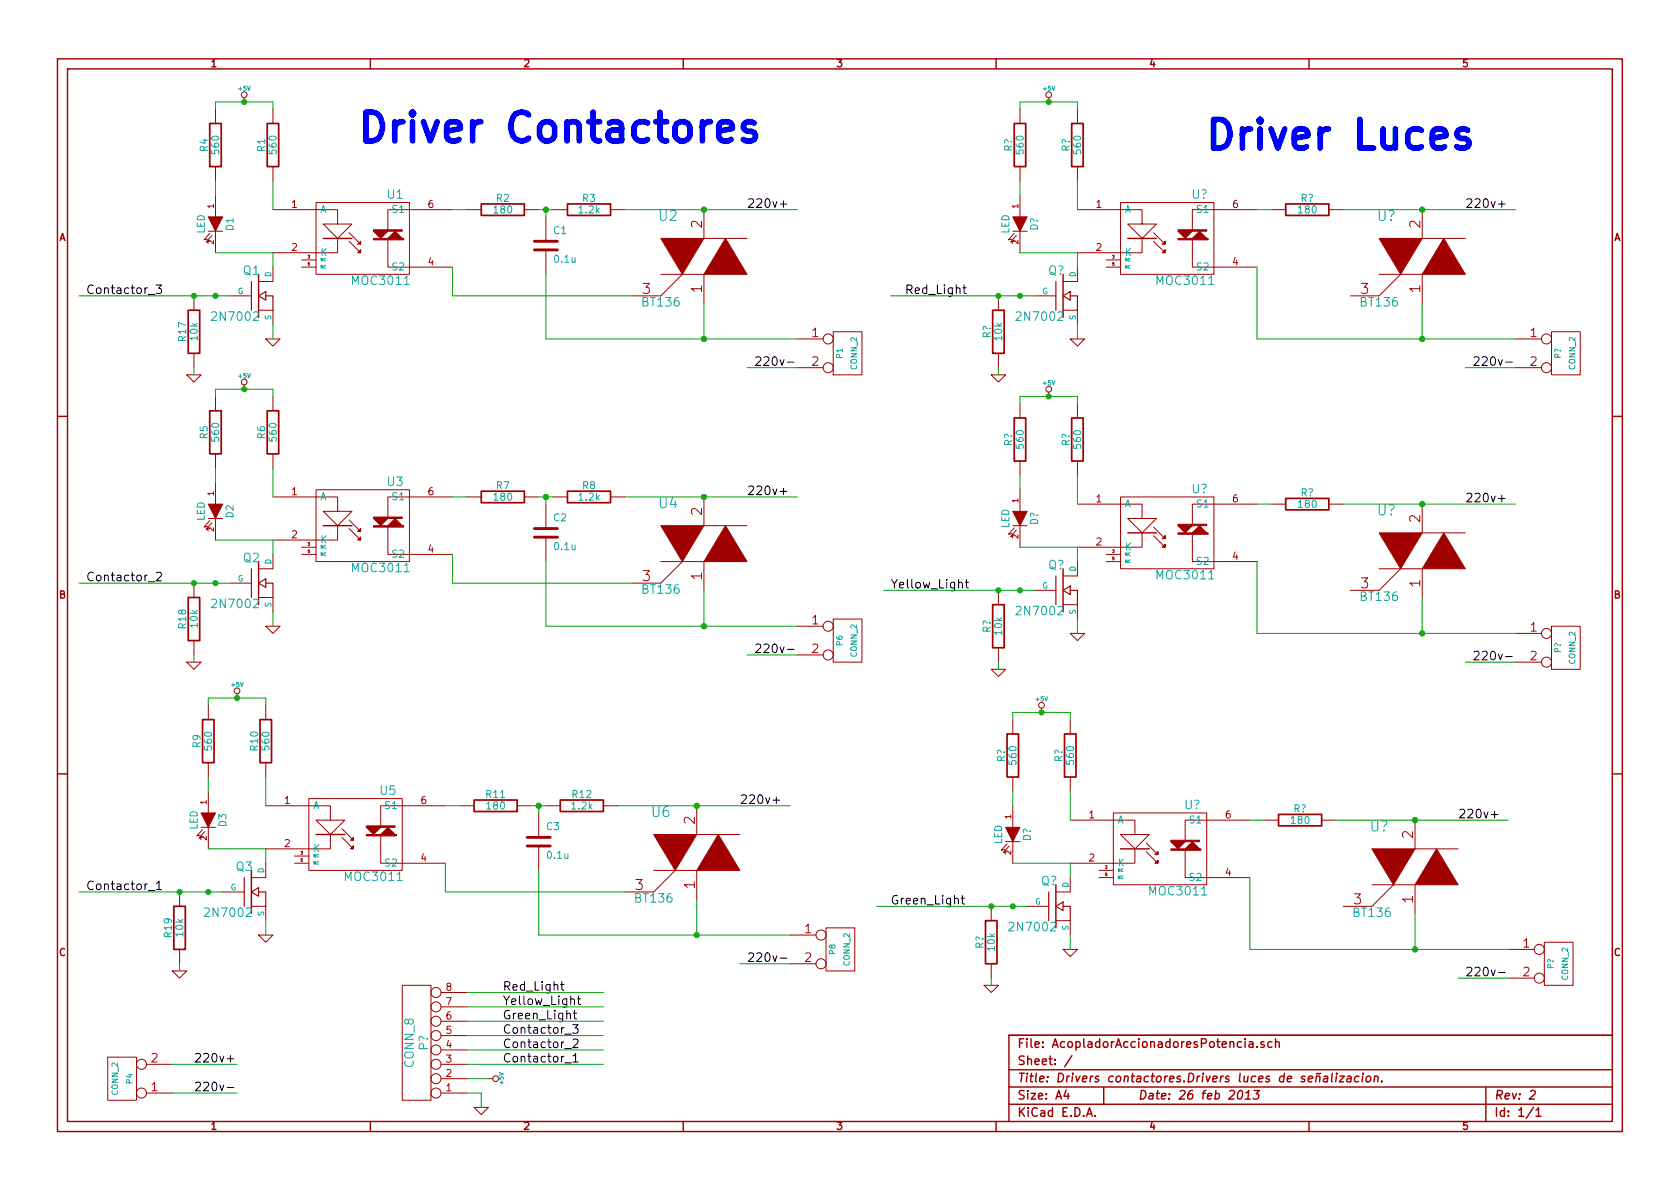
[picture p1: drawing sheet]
EESchema Schematic File Version 2  date Tue 26 Feb 2013 02:39:50 PM ART
LIBS:power
LIBS:device
LIBS:transistors
LIBS:conn
LIBS:linear
LIBS:regul
LIBS:74xx
LIBS:cmos4000
LIBS:adc-dac
LIBS:memory
LIBS:xilinx
LIBS:special
LIBS:microcontrollers
LIBS:dsp
LIBS:microchip
LIBS:analog_switches
LIBS:motorola
LIBS:texas
LIBS:intel
LIBS:audio
LIBS:interface
LIBS:digital-audio
LIBS:philips
LIBS:display
LIBS:cypress
LIBS:siliconi
LIBS:opto
LIBS:atmel
LIBS:contrib
LIBS:valves
LIBS:AcopladorAccionadoresPotencia-cache
EELAYER 25  0
EELAYER END
$Descr A4 11693 8268
encoding utf-8
Sheet 1 1
Title "Drivers contactores.Drivers luces de señalizacion."
Date "26 feb 2013"
Rev "2"
Comp ""
Comment1 ""
Comment2 ""
Comment3 ""
Comment4 ""
$EndDescr
Text Label 6200 6300 0    60   ~ 0
Green_Light
Text Label 6200 4100 0    60   ~ 0
Yellow_Light
Text Label 6300 2050 0    60   ~ 0
Red_Light
Text Label 600  6200 0    60   ~ 0
Contactor_1
Text Label 600  4050 0    60   ~ 0
Contactor_2
Text Label 600  2050 0    60   ~ 0
Contactor_3
Text Label 3500 6900 0    60   ~ 0
Red_Light
Text Label 3500 7000 0    60   ~ 0
Yellow_Light
Text Label 3500 7100 0    60   ~ 0
Green_Light
Text Label 3500 7400 0    60   ~ 0
Contactor_1
Text Label 3500 7200 0    60   ~ 0
Contactor_3
Text Label 3500 7300 0    60   ~ 0
Contactor_2
Text Notes 2500 1000 0    200  ~ 40
Driver Contactores
Text Notes 8400 1050 0    200  ~ 40
Driver Luces
$Comp
L GND #PWR?
U 1 1
P 6900 6850
F 0 "#PWR?" H 6900 6850 30  0001 C CNN
F 1 "GND" H 6900 6780 30  0001 C CNN
	1    6900 6850
	1    0    0    -1  
$EndComp
$Comp
L R R?
U 1 1
P 6900 6550
F 0 "R?" V 6980 6550 50  0000 C CNN
F 1 "10k" V 6900 6550 50  0000 C CNN
	1    6900 6550
	-1   0    0    1   
$EndComp
Text Label 10200 6800 0    60   ~ 0
220v-
Text Label 10150 5700 0    60   ~ 0
220v+
$Comp
L LED D?
U 1 1
P 7050 5800
F 0 "D?" H 7050 5900 50  0000 C CNN
F 1 "LED" H 7050 5700 50  0000 C CNN
	1    7050 5800
	0    1    1    0   
$EndComp
$Comp
L R R?
U 1 1
P 7050 5250
F 0 "R?" V 7130 5250 50  0000 C CNN
F 1 "560" V 7050 5250 50  0000 C CNN
	1    7050 5250
	-1   0    0    1   
$EndComp
$Comp
L GND #PWR?
U 1 1
P 7450 6600
F 0 "#PWR?" H 7450 6600 30  0001 C CNN
F 1 "GND" H 7450 6530 30  0001 C CNN
	1    7450 6600
	1    0    0    -1  
$EndComp
$Comp
L MOS_N Q?
U 1 1
P 7350 6300
F 0 "Q?" H 7360 6470 60  0000 R CNN
F 1 "2N7002" H 7360 6150 60  0000 R CNN
	1    7350 6300
	1    0    0    -1  
$EndComp
$Comp
L CONN_2 P?
U 1 1
P 10850 6700
F 0 "P?" V 10800 6700 40  0000 C CNN
F 1 "CONN_2" V 10900 6700 40  0000 C CNN
	1    10850 6700
	1    0    0    -1  
$EndComp
$Comp
L R R?
U 1 1
P 9050 5700
F 0 "R?" V 9130 5700 50  0000 C CNN
F 1 "180" V 9050 5700 50  0000 C CNN
	1    9050 5700
	0    -1   -1   0   
$EndComp
$Comp
L TRIAC U?
U 1 1
P 9850 6100
F 0 "U?" H 9600 6450 70  0000 C CNN
F 1 "BT136" H 9550 5850 60  0000 C CNN
	1    9850 6100
	1    0    0    -1  
$EndComp
$Comp
L OPTO-TRIAC U?
U 1 1
P 8100 5900
F 0 "U?" H 8300 6200 60  0000 C CNN
F 1 "MOC3011" H 8200 5600 60  0000 C CNN
	1    8100 5900
	1    0    0    -1  
$EndComp
$Comp
L R R?
U 1 1
P 7450 5250
F 0 "R?" V 7530 5250 50  0000 C CNN
F 1 "560" V 7450 5250 50  0000 C CNN
	1    7450 5250
	-1   0    0    1   
$EndComp
$Comp
L R R?
U 1 1
P 7500 3050
F 0 "R?" V 7580 3050 50  0000 C CNN
F 1 "560" V 7500 3050 50  0000 C CNN
	1    7500 3050
	-1   0    0    1   
$EndComp
$Comp
L OPTO-TRIAC U?
U 1 1
P 8150 3700
F 0 "U?" H 8350 4000 60  0000 C CNN
F 1 "MOC3011" H 8250 3400 60  0000 C CNN
	1    8150 3700
	1    0    0    -1  
$EndComp
$Comp
L TRIAC U?
U 1 1
P 9900 3900
F 0 "U?" H 9650 4250 70  0000 C CNN
F 1 "BT136" H 9600 3650 60  0000 C CNN
	1    9900 3900
	1    0    0    -1  
$EndComp
$Comp
L R R?
U 1 1
P 9100 3500
F 0 "R?" V 9180 3500 50  0000 C CNN
F 1 "180" V 9100 3500 50  0000 C CNN
	1    9100 3500
	0    -1   -1   0   
$EndComp
$Comp
L CONN_2 P?
U 1 1
P 10900 4500
F 0 "P?" V 10850 4500 40  0000 C CNN
F 1 "CONN_2" V 10950 4500 40  0000 C CNN
	1    10900 4500
	1    0    0    -1  
$EndComp
$Comp
L MOS_N Q?
U 1 1
P 7400 4100
F 0 "Q?" H 7410 4270 60  0000 R CNN
F 1 "2N7002" H 7410 3950 60  0000 R CNN
	1    7400 4100
	1    0    0    -1  
$EndComp
$Comp
L GND #PWR?
U 1 1
P 7500 4400
F 0 "#PWR?" H 7500 4400 30  0001 C CNN
F 1 "GND" H 7500 4330 30  0001 C CNN
	1    7500 4400
	1    0    0    -1  
$EndComp
$Comp
L R R?
U 1 1
P 7100 3050
F 0 "R?" V 7180 3050 50  0000 C CNN
F 1 "560" V 7100 3050 50  0000 C CNN
	1    7100 3050
	-1   0    0    1   
$EndComp
$Comp
L LED D?
U 1 1
P 7100 3600
F 0 "D?" H 7100 3700 50  0000 C CNN
F 1 "LED" H 7100 3500 50  0000 C CNN
	1    7100 3600
	0    1    1    0   
$EndComp
Text Label 10200 3500 0    60   ~ 0
220v+
Text Label 10250 4600 0    60   ~ 0
220v-
$Comp
L R R?
U 1 1
P 6950 4350
F 0 "R?" V 7030 4350 50  0000 C CNN
F 1 "10k" V 6950 4350 50  0000 C CNN
	1    6950 4350
	-1   0    0    1   
$EndComp
$Comp
L GND #PWR?
U 1 1
P 6950 4650
F 0 "#PWR?" H 6950 4650 30  0001 C CNN
F 1 "GND" H 6950 4580 30  0001 C CNN
	1    6950 4650
	1    0    0    -1  
$EndComp
$Comp
L GND #PWR?
U 1 1
P 6950 2600
F 0 "#PWR?" H 6950 2600 30  0001 C CNN
F 1 "GND" H 6950 2530 30  0001 C CNN
	1    6950 2600
	1    0    0    -1  
$EndComp
$Comp
L R R?
U 1 1
P 6950 2300
F 0 "R?" V 7030 2300 50  0000 C CNN
F 1 "10k" V 6950 2300 50  0000 C CNN
	1    6950 2300
	-1   0    0    1   
$EndComp
Text Label 10250 2550 0    60   ~ 0
220v-
Text Label 10200 1450 0    60   ~ 0
220v+
$Comp
L LED D?
U 1 1
P 7100 1550
F 0 "D?" H 7100 1650 50  0000 C CNN
F 1 "LED" H 7100 1450 50  0000 C CNN
	1    7100 1550
	0    1    1    0   
$EndComp
$Comp
L R R?
U 1 1
P 7100 1000
F 0 "R?" V 7180 1000 50  0000 C CNN
F 1 "560" V 7100 1000 50  0000 C CNN
	1    7100 1000
	-1   0    0    1   
$EndComp
$Comp
L GND #PWR?
U 1 1
P 7500 2350
F 0 "#PWR?" H 7500 2350 30  0001 C CNN
F 1 "GND" H 7500 2280 30  0001 C CNN
	1    7500 2350
	1    0    0    -1  
$EndComp
$Comp
L MOS_N Q?
U 1 1
P 7400 2050
F 0 "Q?" H 7410 2220 60  0000 R CNN
F 1 "2N7002" H 7410 1900 60  0000 R CNN
	1    7400 2050
	1    0    0    -1  
$EndComp
$Comp
L CONN_2 P?
U 1 1
P 10900 2450
F 0 "P?" V 10850 2450 40  0000 C CNN
F 1 "CONN_2" V 10950 2450 40  0000 C CNN
	1    10900 2450
	1    0    0    -1  
$EndComp
$Comp
L R R?
U 1 1
P 9100 1450
F 0 "R?" V 9180 1450 50  0000 C CNN
F 1 "180" V 9100 1450 50  0000 C CNN
	1    9100 1450
	0    -1   -1   0   
$EndComp
$Comp
L TRIAC U?
U 1 1
P 9900 1850
F 0 "U?" H 9650 2200 70  0000 C CNN
F 1 "BT136" H 9600 1600 60  0000 C CNN
	1    9900 1850
	1    0    0    -1  
$EndComp
$Comp
L OPTO-TRIAC U?
U 1 1
P 8150 1650
F 0 "U?" H 8350 1950 60  0000 C CNN
F 1 "MOC3011" H 8250 1350 60  0000 C CNN
	1    8150 1650
	1    0    0    -1  
$EndComp
$Comp
L R R?
U 1 1
P 7500 1000
F 0 "R?" V 7580 1000 50  0000 C CNN
F 1 "560" V 7500 1000 50  0000 C CNN
	1    7500 1000
	-1   0    0    1   
$EndComp
$Comp
L R R1
U 1 1
P 1900 1000
F 0 "R1" V 1980 1000 50  0000 C CNN
F 1 "560" V 1900 1000 50  0000 C CNN
	1    1900 1000
	-1   0    0    1   
$EndComp
$Comp
L OPTO-TRIAC U1
U 1 1
P 2550 1650
F 0 "U1" H 2750 1950 60  0000 C CNN
F 1 "MOC3011" H 2650 1350 60  0000 C CNN
	1    2550 1650
	1    0    0    -1  
$EndComp
$Comp
L TRIAC U2
U 1 1
P 4900 1850
F 0 "U2" H 4650 2200 70  0000 C CNN
F 1 "BT136" H 4600 1600 60  0000 C CNN
	1    4900 1850
	1    0    0    -1  
$EndComp
$Comp
L R R2
U 1 1
P 3500 1450
F 0 "R2" V 3580 1450 50  0000 C CNN
F 1 "180" V 3500 1450 50  0000 C CNN
	1    3500 1450
	0    -1   -1   0   
$EndComp
$Comp
L R R3
U 1 1
P 4100 1450
F 0 "R3" V 4180 1450 50  0000 C CNN
F 1 "1.2k" V 4100 1450 50  0000 C CNN
	1    4100 1450
	0    -1   -1   0   
$EndComp
$Comp
L C C1
U 1 1
P 3800 1700
F 0 "C1" H 3850 1800 50  0000 L CNN
F 1 "0.1u" H 3850 1600 50  0000 L CNN
	1    3800 1700
	1    0    0    -1  
$EndComp
$Comp
L CONN_2 P1
U 1 1
P 5900 2450
F 0 "P1" V 5850 2450 40  0000 C CNN
F 1 "CONN_2" V 5950 2450 40  0000 C CNN
	1    5900 2450
	1    0    0    -1  
$EndComp
$Comp
L MOS_N Q1
U 1 1
P 1800 2050
F 0 "Q1" H 1810 2220 60  0000 R CNN
F 1 "2N7002" H 1810 1900 60  0000 R CNN
	1    1800 2050
	1    0    0    -1  
$EndComp
$Comp
L GND #PWR01
U 1 1
P 1900 2350
F 0 "#PWR01" H 1900 2350 30  0001 C CNN
F 1 "GND" H 1900 2280 30  0001 C CNN
	1    1900 2350
	1    0    0    -1  
$EndComp
$Comp
L GND #PWR04
U 1 1
P 3350 7700
F 0 "#PWR04" H 3350 7700 30  0001 C CNN
F 1 "GND" H 3350 7630 30  0001 C CNN
	1    3350 7700
	1    0    0    -1  
$EndComp
$Comp
L R R4
U 1 1
P 1500 1000
F 0 "R4" V 1580 1000 50  0000 C CNN
F 1 "560" V 1500 1000 50  0000 C CNN
	1    1500 1000
	-1   0    0    1   
$EndComp
$Comp
L LED D1
U 1 1
P 1500 1550
F 0 "D1" H 1500 1650 50  0000 C CNN
F 1 "LED" H 1500 1450 50  0000 C CNN
	1    1500 1550
	0    1    1    0   
$EndComp
$Comp
L CONN_2 P4
U 1 1
P 850 7500
F 0 "P4" V 800 7500 40  0000 C CNN
F 1 "CONN_2" V 900 7500 40  0000 C CNN
	1    850  7500
	-1   0    0    1   
$EndComp
Text Label 1350 7400 0    60   ~ 0
220v+
Text Label 5200 1450 0    60   ~ 0
220v+
Text Label 1350 7600 0    60   ~ 0
220v-
Text Label 5250 2550 0    60   ~ 0
220v-
$Comp
L R R6
U 1 1
P 1900 3000
F 0 "R6" V 1980 3000 50  0000 C CNN
F 1 "560" V 1900 3000 50  0000 C CNN
	1    1900 3000
	-1   0    0    1   
$EndComp
$Comp
L OPTO-TRIAC U3
U 1 1
P 2550 3650
F 0 "U3" H 2750 3950 60  0000 C CNN
F 1 "MOC3011" H 2650 3350 60  0000 C CNN
	1    2550 3650
	1    0    0    -1  
$EndComp
$Comp
L TRIAC U4
U 1 1
P 4900 3850
F 0 "U4" H 4650 4200 70  0000 C CNN
F 1 "BT136" H 4600 3600 60  0000 C CNN
	1    4900 3850
	1    0    0    -1  
$EndComp
$Comp
L R R7
U 1 1
P 3500 3450
F 0 "R7" V 3580 3450 50  0000 C CNN
F 1 "180" V 3500 3450 50  0000 C CNN
	1    3500 3450
	0    -1   -1   0   
$EndComp
$Comp
L R R8
U 1 1
P 4100 3450
F 0 "R8" V 4180 3450 50  0000 C CNN
F 1 "1.2k" V 4100 3450 50  0000 C CNN
	1    4100 3450
	0    -1   -1   0   
$EndComp
$Comp
L C C2
U 1 1
P 3800 3700
F 0 "C2" H 3850 3800 50  0000 L CNN
F 1 "0.1u" H 3850 3600 50  0000 L CNN
	1    3800 3700
	1    0    0    -1  
$EndComp
$Comp
L CONN_2 P6
U 1 1
P 5900 4450
F 0 "P6" V 5850 4450 40  0000 C CNN
F 1 "CONN_2" V 5950 4450 40  0000 C CNN
	1    5900 4450
	1    0    0    -1  
$EndComp
$Comp
L MOS_N Q2
U 1 1
P 1800 4050
F 0 "Q2" H 1810 4220 60  0000 R CNN
F 1 "2N7002" H 1810 3900 60  0000 R CNN
	1    1800 4050
	1    0    0    -1  
$EndComp
$Comp
L GND #PWR05
U 1 1
P 1900 4350
F 0 "#PWR05" H 1900 4350 30  0001 C CNN
F 1 "GND" H 1900 4280 30  0001 C CNN
	1    1900 4350
	1    0    0    -1  
$EndComp
$Comp
L R R5
U 1 1
P 1500 3000
F 0 "R5" V 1580 3000 50  0000 C CNN
F 1 "560" V 1500 3000 50  0000 C CNN
	1    1500 3000
	-1   0    0    1   
$EndComp
$Comp
L LED D2
U 1 1
P 1500 3550
F 0 "D2" H 1500 3650 50  0000 C CNN
F 1 "LED" H 1500 3450 50  0000 C CNN
	1    1500 3550
	0    1    1    0   
$EndComp
Text Label 5200 3450 0    60   ~ 0
220v+
Text Label 5250 4550 0    60   ~ 0
220v-
$Comp
L R R10
U 1 1
P 1850 5150
F 0 "R10" V 1930 5150 50  0000 C CNN
F 1 "560" V 1850 5150 50  0000 C CNN
	1    1850 5150
	-1   0    0    1   
$EndComp
$Comp
L OPTO-TRIAC U5
U 1 1
P 2500 5800
F 0 "U5" H 2700 6100 60  0000 C CNN
F 1 "MOC3011" H 2600 5500 60  0000 C CNN
	1    2500 5800
	1    0    0    -1  
$EndComp
$Comp
L TRIAC U6
U 1 1
P 4850 6000
F 0 "U6" H 4600 6350 70  0000 C CNN
F 1 "BT136" H 4550 5750 60  0000 C CNN
	1    4850 6000
	1    0    0    -1  
$EndComp
$Comp
L R R11
U 1 1
P 3450 5600
F 0 "R11" V 3530 5600 50  0000 C CNN
F 1 "180" V 3450 5600 50  0000 C CNN
	1    3450 5600
	0    -1   -1   0   
$EndComp
$Comp
L R R12
U 1 1
P 4050 5600
F 0 "R12" V 4130 5600 50  0000 C CNN
F 1 "1.2k" V 4050 5600 50  0000 C CNN
	1    4050 5600
	0    -1   -1   0   
$EndComp
$Comp
L C C3
U 1 1
P 3750 5850
F 0 "C3" H 3800 5950 50  0000 L CNN
F 1 "0.1u" H 3800 5750 50  0000 L CNN
	1    3750 5850
	1    0    0    -1  
$EndComp
$Comp
L CONN_2 P8
U 1 1
P 5850 6600
F 0 "P8" V 5800 6600 40  0000 C CNN
F 1 "CONN_2" V 5900 6600 40  0000 C CNN
	1    5850 6600
	1    0    0    -1  
$EndComp
$Comp
L MOS_N Q3
U 1 1
P 1750 6200
F 0 "Q3" H 1760 6370 60  0000 R CNN
F 1 "2N7002" H 1760 6050 60  0000 R CNN
	1    1750 6200
	1    0    0    -1  
$EndComp
$Comp
L GND #PWR07
U 1 1
P 1850 6500
F 0 "#PWR07" H 1850 6500 30  0001 C CNN
F 1 "GND" H 1850 6430 30  0001 C CNN
	1    1850 6500
	1    0    0    -1  
$EndComp
$Comp
L R R9
U 1 1
P 1450 5150
F 0 "R9" V 1530 5150 50  0000 C CNN
F 1 "560" V 1450 5150 50  0000 C CNN
	1    1450 5150
	-1   0    0    1   
$EndComp
$Comp
L LED D3
U 1 1
P 1450 5700
F 0 "D3" H 1450 5800 50  0000 C CNN
F 1 "LED" H 1450 5600 50  0000 C CNN
	1    1450 5700
	0    1    1    0   
$EndComp
Text Label 5150 5600 0    60   ~ 0
220v+
Text Label 5200 6700 0    60   ~ 0
220v-
$Comp
L R R17
U 1 1
P 1350 2300
F 0 "R17" V 1430 2300 50  0000 C CNN
F 1 "10k" V 1350 2300 50  0000 C CNN
	1    1350 2300
	-1   0    0    1   
$EndComp
$Comp
L GND #PWR011
U 1 1
P 1350 2600
F 0 "#PWR011" H 1350 2600 30  0001 C CNN
F 1 "GND" H 1350 2530 30  0001 C CNN
	1    1350 2600
	1    0    0    -1  
$EndComp
$Comp
L R R18
U 1 1
P 1350 4300
F 0 "R18" V 1430 4300 50  0000 C CNN
F 1 "10k" V 1350 4300 50  0000 C CNN
	1    1350 4300
	-1   0    0    1   
$EndComp
$Comp
L GND #PWR012
U 1 1
P 1350 4600
F 0 "#PWR012" H 1350 4600 30  0001 C CNN
F 1 "GND" H 1350 4530 30  0001 C CNN
	1    1350 4600
	1    0    0    -1  
$EndComp
$Comp
L R R19
U 1 1
P 1250 6450
F 0 "R19" V 1330 6450 50  0000 C CNN
F 1 "10k" V 1250 6450 50  0000 C CNN
	1    1250 6450
	-1   0    0    1   
$EndComp
$Comp
L GND #PWR014
U 1 1
P 1250 6750
F 0 "#PWR014" H 1250 6750 30  0001 C CNN
F 1 "GND" H 1250 6680 30  0001 C CNN
	1    1250 6750
	1    0    0    -1  
$EndComp
$Comp
L +5V #PWR?
U 1 1
P 3400 7500
F 0 "#PWR?" H 3400 7590 20  0001 C CNN
F 1 "+5V" H 3400 7590 30  0000 C CNN
	1    3400 7500
	0    1    1    0   
$EndComp
$Comp
L +5V #PWR?
U 1 1
P 1700 700
F 0 "#PWR?" H 1700 790 20  0001 C CNN
F 1 "+5V" H 1700 790 30  0000 C CNN
	1    1700 700 
	1    0    0    -1  
$EndComp
$Comp
L +5V #PWR?
U 1 1
P 7300 700
F 0 "#PWR?" H 7300 790 20  0001 C CNN
F 1 "+5V" H 7300 790 30  0000 C CNN
	1    7300 700 
	1    0    0    -1  
$EndComp
$Comp
L +5V #PWR?
U 1 1
P 7300 2750
F 0 "#PWR?" H 7300 2840 20  0001 C CNN
F 1 "+5V" H 7300 2840 30  0000 C CNN
	1    7300 2750
	1    0    0    -1  
$EndComp
$Comp
L +5V #PWR?
U 1 1
P 7250 4950
F 0 "#PWR?" H 7250 5040 20  0001 C CNN
F 1 "+5V" H 7250 5040 30  0000 C CNN
	1    7250 4950
	1    0    0    -1  
$EndComp
$Comp
L +5V #PWR?
U 1 1
P 1650 4850
F 0 "#PWR?" H 1650 4940 20  0001 C CNN
F 1 "+5V" H 1650 4940 30  0000 C CNN
	1    1650 4850
	1    0    0    -1  
$EndComp
$Comp
L +5V #PWR?
U 1 1
P 1700 2700
F 0 "#PWR?" H 1700 2790 20  0001 C CNN
F 1 "+5V" H 1700 2790 30  0000 C CNN
	1    1700 2700
	1    0    0    -1  
$EndComp
$Comp
L CONN_8 P?
U 1 1
P 2900 7250
F 0 "P?" V 2850 7250 60  0000 C CNN
F 1 "CONN_8" V 2950 7250 60  0000 C CNN
	1    2900 7250
	-1   0    0    1   
$EndComp
Wire Wire Line
	6100 6300 7150 6300
Wire Wire Line
	6150 4100 7200 4100
Wire Wire Line
	550  4050 1600 4050
Connection ~ 6950 2050
Wire Wire Line
	6950 2550 6950 2600
Wire Wire Line
	10200 2550 10550 2550
Wire Wire Line
	9350 1450 10550 1450
Connection ~ 7300 700 
Wire Wire Line
	7100 750  7100 700 
Wire Wire Line
	7500 750  7500 700 
Wire Wire Line
	7500 700  7100 700 
Wire Wire Line
	7100 1750 7500 1750
Wire Wire Line
	7100 1250 7100 1350
Connection ~ 7100 2050
Wire Wire Line
	7500 2250 7500 2350
Wire Wire Line
	7500 1750 7500 1850
Wire Wire Line
	7500 1250 7500 1450
Connection ~ 9900 2350
Connection ~ 9900 2350
Wire Wire Line
	9900 2350 9900 2100
Connection ~ 9900 1450
Connection ~ 9900 1450
Wire Wire Line
	8850 1450 8750 1450
Wire Wire Line
	3250 1450 3150 1450
Wire Wire Line
	3850 1450 3750 1450
Connection ~ 3800 1450
Connection ~ 3800 1450
Connection ~ 4900 1450
Connection ~ 4900 1450
Wire Wire Line
	4900 2350 4900 2100
Connection ~ 4900 2350
Connection ~ 4900 2350
Wire Wire Line
	1900 1250 1900 1450
Wire Wire Line
	1900 1850 1900 1750
Wire Wire Line
	1900 2250 1900 2350
Wire Wire Line
	5550 2350 3800 2350
Wire Wire Line
	4400 2050 3150 2050
Wire Wire Line
	3800 2350 3800 1900
Wire Wire Line
	3800 1500 3800 1450
Wire Wire Line
	3150 2050 3150 1850
Connection ~ 1500 2050
Wire Wire Line
	1500 1250 1500 1350
Wire Wire Line
	1900 1750 1500 1750
Wire Wire Line
	1900 700  1500 700 
Wire Wire Line
	1900 700  1900 750 
Wire Wire Line
	1500 700  1500 750 
Connection ~ 1700 700 
Wire Wire Line
	4350 1450 5550 1450
Wire Wire Line
	1200 7400 1650 7400
Wire Wire Line
	1200 7600 1650 7600
Wire Wire Line
	5200 2550 5550 2550
Wire Wire Line
	3250 3450 3150 3450
Wire Wire Line
	3850 3450 3750 3450
Connection ~ 3800 3450
Connection ~ 3800 3450
Connection ~ 4900 3450
Connection ~ 4900 3450
Wire Wire Line
	4900 4350 4900 4100
Connection ~ 4900 4350
Connection ~ 4900 4350
Wire Wire Line
	1900 3250 1900 3450
Wire Wire Line
	1900 3850 1900 3750
Wire Wire Line
	1900 4250 1900 4350
Wire Wire Line
	5550 4350 3800 4350
Wire Wire Line
	4400 4050 3150 4050
Wire Wire Line
	3800 4350 3800 3900
Wire Wire Line
	3800 3500 3800 3450
Wire Wire Line
	3150 4050 3150 3850
Connection ~ 1500 4050
Wire Wire Line
	1500 3250 1500 3350
Wire Wire Line
	1900 3750 1500 3750
Wire Wire Line
	1900 2700 1500 2700
Wire Wire Line
	1900 2700 1900 2750
Wire Wire Line
	1500 2700 1500 2750
Connection ~ 1700 2700
Wire Wire Line
	4350 3450 5550 3450
Wire Wire Line
	5200 4550 5550 4550
Wire Wire Line
	3200 5600 3100 5600
Wire Wire Line
	3800 5600 3700 5600
Connection ~ 3750 5600
Connection ~ 3750 5600
Connection ~ 4850 5600
Connection ~ 4850 5600
Wire Wire Line
	4850 6500 4850 6250
Connection ~ 4850 6500
Connection ~ 4850 6500
Wire Wire Line
	1850 5400 1850 5600
Wire Wire Line
	1850 6000 1850 5900
Wire Wire Line
	1850 6400 1850 6500
Wire Wire Line
	5500 6500 3750 6500
Wire Wire Line
	4350 6200 3100 6200
Wire Wire Line
	3750 6500 3750 6050
Wire Wire Line
	3750 5650 3750 5600
Wire Wire Line
	3100 6200 3100 6000
Connection ~ 1450 6200
Wire Wire Line
	1450 5400 1450 5500
Wire Wire Line
	1850 5900 1450 5900
Wire Wire Line
	1850 4850 1450 4850
Wire Wire Line
	1850 4850 1850 4900
Wire Wire Line
	1450 4850 1450 4900
Connection ~ 1650 4850
Wire Wire Line
	4300 5600 5500 5600
Wire Wire Line
	5150 6700 5500 6700
Wire Wire Line
	1350 2550 1350 2600
Wire Wire Line
	1350 4550 1350 4600
Connection ~ 1350 2050
Connection ~ 1350 4050
Wire Wire Line
	1250 6700 1250 6750
Connection ~ 1250 6200
Wire Wire Line
	10550 2350 8750 2350
Wire Wire Line
	8750 2350 8750 1850
Wire Wire Line
	8750 3900 8750 4400
Wire Wire Line
	8750 4400 10550 4400
Wire Wire Line
	8850 3500 8750 3500
Connection ~ 9900 3500
Connection ~ 9900 3500
Wire Wire Line
	9900 4400 9900 4150
Connection ~ 9900 4400
Connection ~ 9900 4400
Wire Wire Line
	7500 3300 7500 3500
Wire Wire Line
	7500 3900 7500 3800
Wire Wire Line
	7500 4300 7500 4400
Connection ~ 7100 4100
Wire Wire Line
	7100 3300 7100 3400
Wire Wire Line
	7500 3800 7100 3800
Wire Wire Line
	7500 2750 7100 2750
Wire Wire Line
	7500 2750 7500 2800
Wire Wire Line
	7100 2750 7100 2800
Connection ~ 7300 2750
Wire Wire Line
	9350 3500 10550 3500
Wire Wire Line
	10200 4600 10550 4600
Wire Wire Line
	6950 4600 6950 4650
Connection ~ 6950 4100
Connection ~ 6900 6300
Wire Wire Line
	6900 6800 6900 6850
Wire Wire Line
	10150 6800 10500 6800
Wire Wire Line
	9300 5700 10500 5700
Connection ~ 7250 4950
Wire Wire Line
	7050 5000 7050 4950
Wire Wire Line
	7450 5000 7450 4950
Wire Wire Line
	7450 4950 7050 4950
Wire Wire Line
	7050 6000 7450 6000
Wire Wire Line
	7050 5500 7050 5600
Connection ~ 7050 6300
Wire Wire Line
	7450 6500 7450 6600
Wire Wire Line
	7450 6000 7450 6100
Wire Wire Line
	7450 5500 7450 5700
Connection ~ 9850 6600
Connection ~ 9850 6600
Wire Wire Line
	9850 6600 9850 6350
Connection ~ 9850 5700
Connection ~ 9850 5700
Wire Wire Line
	8800 5700 8700 5700
Wire Wire Line
	10500 6600 8700 6600
Wire Wire Line
	8700 6600 8700 6100
Wire Wire Line
	550  2050 1600 2050
Wire Wire Line
	550  6200 1550 6200
Wire Wire Line
	6200 2050 7200 2050
Wire Wire Line
	3250 6900 4200 6900
Wire Wire Line
	3250 7000 4200 7000
Wire Wire Line
	3250 7100 4200 7100
Wire Wire Line
	3250 7200 4200 7200
Wire Wire Line
	3250 7300 4200 7300
Wire Wire Line
	3250 7400 4200 7400
Wire Wire Line
	3400 7500 3250 7500
Wire Wire Line
	3350 7600 3350 7700
Wire Wire Line
	3250 7600 3350 7600
$EndSCHEMATC
